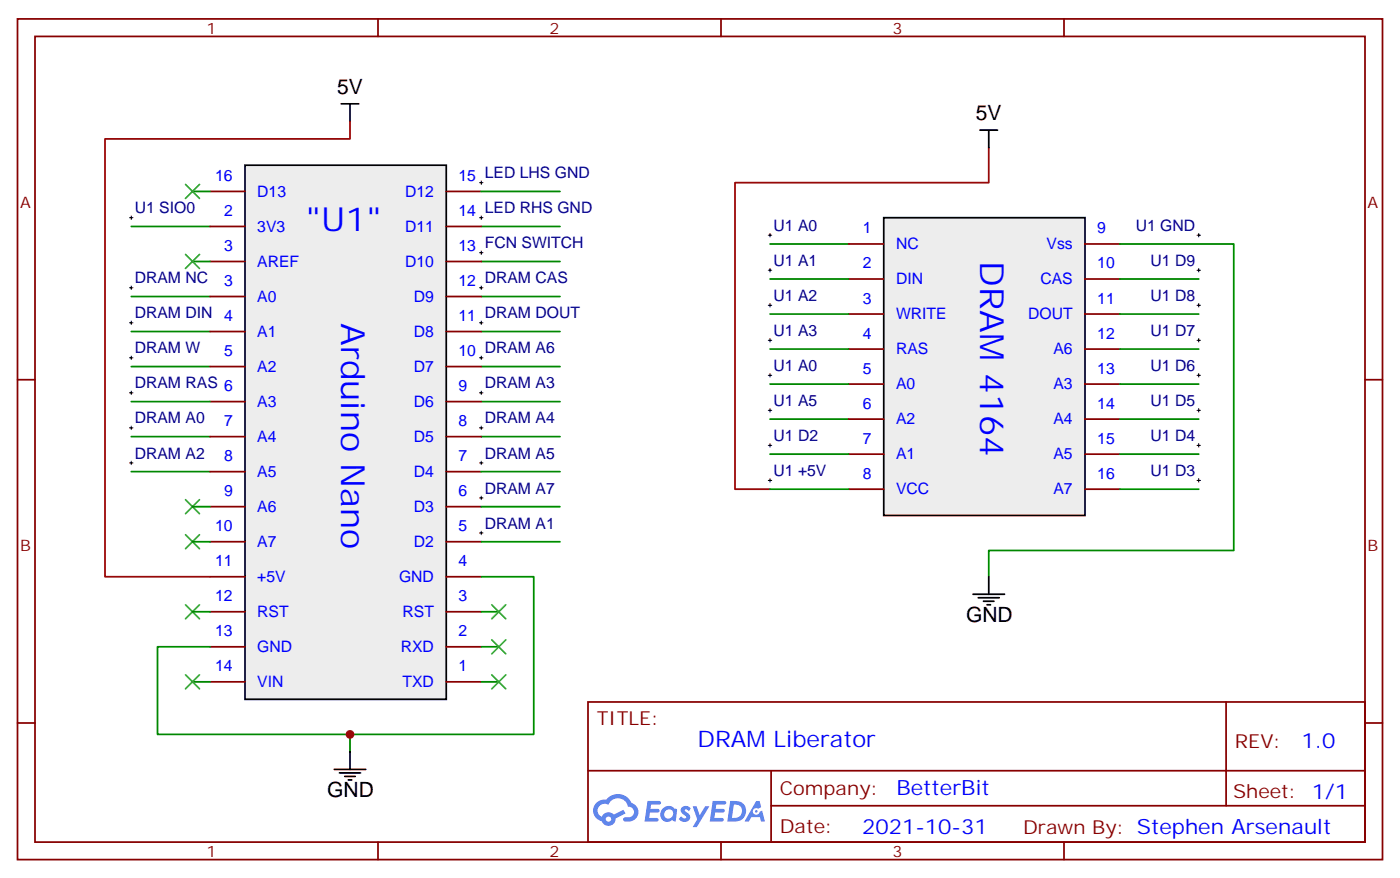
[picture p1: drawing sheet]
<svg xmlns="http://www.w3.org/2000/svg" width="282mm" height="177mm" viewBox="0 0 282 177" stroke-linecap="round" stroke-linejoin="round" font-family="sans-serif">
<g fill="#ededed" stroke="#000" stroke-width=".35">
<path d="M49.4 33.3h40.6v107.6h-40.6z"/>
<path d="M178.2 43.9h40.5v59.9h-40.5z"/>
</g>
<g fill="none" stroke="#870000" stroke-width=".35">
<path d="M3.5 3.8h275.2v169.3h-275.2zM7.1 7.3h268.1v162.3h-268.1zM76.2 3.8v3.5M145.3 3.8v3.5M214.5 3.8v3.5M3.5 76.5h3.6M275.2 76.5h3.5M3.5 145.6h3.6M118.5 141.4h156.7v28.2h-156.7zM118.6 155.2h156.4M155.4 155.2v14.2M247.2 141.4v20.9"/>
<path d="M275.2 145.6h3.5M76.2 169.6v3.5M145.3 169.6v3.5M155.4 162.3h119.6M214.5 169.6v3.5"/>
</g>
<g fill="#5487ff">
<path d="M137.5 162.6a1.22 1.22 0 0 1 1.7 .2l-.3 .6a.47 .47 0 0 0-.4-.4 .47 .47 0 0 0-.5 .2l.1 .1a1.55 1.55 0 0 1 1 1.5 1.34 1.34 0 0 1-2.3 .2l.5-.6 .7 .5a.29 .29 0 0 0 .4-.3 .29 .29 0 0 0-.3-.3 1.04 1.04 0 0 1-.6-1.7z"/>
<path d="M130.5 161.3h2.1a.43 .43 0 0 1 .5 .1 .43 .43 0 0 1 .1 .5l-.3 .2h-1.6l-.2 .8h1.6a.37 .37 0 0 1 .3 .4 .37 .37 0 0 1-.4 .4h-1.6l-.1 1.1h1.2a.43 .43 0 0 1 .5 0 .43 .43 0 0 1 .1 .5l-.3 .2h-2.5z"/>
<path d="M143.7 161.3h2.1a.43 .43 0 0 1 .5 .1 .43 .43 0 0 1 .1 .5l-.4 .2h-1.6l-.1 .8h1.5a.37 .37 0 0 1 .3 .4 .37 .37 0 0 1-.4 .4l-1.5-.1-.2 1.2 1.3-.1a.43 .43 0 0 1 .5 .1 .43 .43 0 0 1 .1 .5l-.4 .2h-2.4z"/>
<path d="M152.4 161.3h.7l.3 1.3-.6 .3a.69 .69 0 0 0-1 .3 .69 .69 0 0 0 .5 .9 .69 .69 0 0 0 .8-.6l.5-.2 .6 2.2h-.8l-.2-.9h-1.7l-.5 .9h-.9z"/>
<path d="M139.6 162.4h.8l.6 1.8 1.1-1.8h.9l-2.5 4.2h-.9l.9-1.5z"/>
<path d="M147.2 161.3l-.6 4.2h1.4a2.11 2.11 0 0 0 2.4-2.1 2.11 2.11 0 0 0-2.5-2.1zM147.9 162.1a1.39 1.39 0 0 1 1.7 1.4 1.39 1.39 0 0 1-1.8 1.3h-.3z"/>
<path d="M133.5 162.9a1.47 1.47 0 0 0-.1 2.1 1.47 1.47 0 0 0 2.1 .1l.7 .4 .3-2.3-.2-.3h-.4a1.49 1.49 0 0 0-2.4 0zM134.2 163.3a.91 .91 0 0 1 1.5 .4 .91 .91 0 0 1-1 1.2 .87 .87 0 0 1-.8-.6 .87 .87 0 0 1 .3-1z"/>
<path d="M120.2 161.7a2.18 2.18 0 0 0 1.1 3.7 1.44 1.44 0 0 0 1.6 .9 1.44 1.44 0 0 0 1.2-1.4l2-1.1-.4-.7-2 1a1.47 1.47 0 0 0-2.4 .4 1.39 1.39 0 0 1-.6-1.9 1.39 1.39 0 0 1 2-.5 2.08 2.08 0 0 1 2.1-1.3 2.08 2.08 0 0 1 1.8 1.7 1.07 1.07 0 0 1 1.2 1 1.07 1.07 0 0 1-1 1.1h-.7a.43 .43 0 0 0-.5 .4 .43 .43 0 0 0 .4 .5 2 2 0 0 0 2.4-1 2 2 0 0 0-.6-2.6l-.5-.2a2.98 2.98 0 0 0-5.1-.6l-1 .1zM122.1 165a.55 .55 0 0 1 1.1 0 .55 .55 0 0 1-1.1 0z"/>
<circle cx="152.5" cy="163.4" r=".26"/>
</g>
<g fill="none" stroke="#008700" stroke-width=".35">
<path d="M38.8 38.6h3.5M97 38.6h15.9M26.5 59.7h15.8M26.5 45.6h15.8M38.8 52.7h3.5M97 59.7h15.9M97 52.7h15.9M97 45.6h15.9M155.2 49.1h15.9M155.2 56.2h15.9M225.8 49.1h22.9v61.8h-49.4v5.3M225.8 56.2h15.9"/>
<path d="M26.5 66.8h15.8M26.5 73.8h15.8M97 73.8h15.9M97 66.8h15.9M155.2 77.4h15.9M155.2 70.3h15.9M155.2 63.3h15.9M225.8 77.4h15.9M225.8 70.3h15.9M225.8 63.3h15.9M26.5 87.9h15.8M26.5 80.9h15.8"/>
<path d="M26.5 95h15.8M97 87.9h15.9M97 80.9h15.9M97 95h15.9M155.2 84.4h15.9M155.2 98.5h15.9M155.2 91.5h15.9M225.8 84.4h15.9M225.8 98.5h15.9M225.8 91.5h15.9M38.8 102.1h3.5M38.8 109.1h3.5"/>
<path d="M97 116.2h10.6v31.7h-37M97 102.1h15.9M97 109.1h15.9M38.8 123.2h3.5M38.8 137.3h3.5M42.3 130.3h-10.6v17.6h38.9v3.5M97 123.2h3.5M97 137.3h3.5M97 130.3h3.5"/>
</g>
<g fill="none" stroke="#870000" stroke-width=".35">
<path d="M42.3 38.6h7.1M90 38.6h7M42.3 45.6h7.1M42.3 52.7h7.1M42.3 59.7h7.1M90 45.6h7M90 52.7h7M90 59.7h7M171.1 49.1h7.1M171.1 56.2h7.1M218.7 49.1h7.1M218.7 56.2h7.1"/>
<path d="M42.3 66.8h7.1M42.3 73.8h7.1M90 66.8h7M90 73.8h7M171.1 63.3h7.1M171.1 70.3h7.1M171.1 77.4h7.1M218.7 63.3h7.1M218.7 70.3h7.1M218.7 77.4h7.1M42.3 80.9h7.1M42.3 87.9h7.1"/>
<path d="M42.3 95h7.1M90 80.9h7M90 87.9h7M90 95h7M171.1 84.4h7.1M171.1 91.5h7.1M171.1 98.5h7.1M218.7 84.4h7.1M218.7 91.5h7.1M218.7 98.5h7.1M42.3 102.1h7.1M42.3 109.1h7.1"/>
<path d="M42.3 116.2h7.1M90 102.1h7M90 109.1h7M90 116.2h7M42.3 123.2h7.1M42.3 130.3h7.1M42.3 137.3h7.1M90 123.2h7M90 130.3h7M90 137.3h7"/>
</g>
<path d="M70.6 24.4v3.6h-49.4v88.2h21.1M199.3 29.7v7.1h-51.1v61.7h7" fill="none" stroke="#900" stroke-width=".35"/>
<g fill="none" stroke="#000" stroke-width=".35">
<path d="M68.8 20.9h3.5M70.6 20.9v3.5M197.6 26.2h3.5M199.3 26.2v3.5M196.1 119.7h6.4M199.3 116.2v3.5M197.2 120.4h4.2M198.3 121.1h2.1M199 121.8h.7M67.4 155h6.3M68.4 155.7h4.3M69.5 156.4h2.1"/>
<path d="M70.2 157.1h.7M70.6 151.4v3.6"/>
</g>
<g fill="none" stroke="#000" stroke-width=".2">
<path d="M96.7 36.8h.7M97 36.4v.7M26.1 58h.7M26.1 43.9h.7M26.5 43.5v.7M26.5 57.6v.7M96.7 58h.7M96.7 50.9h.7M96.7 43.9h.7M97 43.5v.7M97 50.6v.7M97 57.6v.7"/>
<path d="M154.9 47.4h.7M154.9 54.4h.7M155.2 47v.7M155.2 54.1v.7M241.3 47.4h.7M241.3 54.4h.7M241.7 47v.7M241.7 54.1v.7M26.1 79.1h.7M26.1 65h.7M26.1 72.1h.7M26.5 64.7v.7"/>
<path d="M26.5 71.7v.7M26.5 78.8v.7M96.7 79.1h.7M96.7 65h.7M96.7 72.1h.7M97 64.7v.7M97 71.7v.7M97 78.8v.7M154.9 61.5h.7M154.9 68.5h.7M154.9 75.6h.7M155.2 61.1v.7"/>
<path d="M155.2 68.2v.7M155.2 75.2v.8M241.3 61.5h.7M241.3 68.5h.7M241.3 75.6h.7M241.7 61.1v.7M241.7 68.2v.7M241.7 75.2v.8M26.1 86.2h.7M26.1 93.2h.7M26.5 85.8v.7M26.5 92.9v.7"/>
<path d="M96.7 86.2h.7M96.7 93.2h.7M97 85.8v.7M97 92.9v.7M97 99.9v.7M154.9 82.7h.7M154.9 89.7h.7M154.9 96.8h.7M155.2 82.3v.7M155.2 89.4v.7M155.2 96.4v.7M241.3 82.7h.7"/>
<path d="M241.3 89.7h.7M241.3 96.8h.7M241.7 82.3v.7M241.7 89.4v.7M241.7 96.4v.7M96.7 100.3h.7M96.7 107.4h.7M97 107v.7"/>
</g>
<g fill="none" stroke="#3c3" stroke-width=".35">
<path d="M37.4 37.1l2.8 2.9M40.2 37.1l-2.8 2.9M37.4 51.3l2.8 2.8M40.2 51.3l-2.8 2.8M37.4 100.6l2.8 2.9M37.4 107.7l2.8 2.8M40.2 100.6l-2.8 2.9M40.2 107.7l-2.8 2.8M37.4 121.8l2.8 2.8M37.4 135.9l2.8 2.8M40.2 121.8l-2.8 2.8M40.2 135.9l-2.8 2.8"/>
<path d="M99.1 121.8l2.9 2.8M99.1 128.9l2.9 2.8M99.1 135.9l2.9 2.8M102 121.8l-2.9 2.8M102 128.9l-2.9 2.8M102 135.9l-2.9 2.8"/>
</g>
<circle cx="70.6" cy="147.9" r=".88" fill="#c00"/>
<g font-size="6.7" fill="#00f">
<text x="61.7" y="46.4">&quot;U1&quot;</text>
<text x="197.6" y="52.7" transform="rotate(90 197.6 52.7)">DRAM 4164</text>
<text x="68.8" y="65" transform="rotate(90 68.8 65)">Arduino Nano</text>
</g>
<text font-size="4.6" fill="#00f" x="140.6" y="150.4">DRAM Liberator</text>
<g font-size="4.2">
<text x="68" y="18.9">5V</text>
<text x="196.7" y="24.2">5V</text>
<text x="194.7" y="125.3">GND</text>
<text x="66" y="160.6">GND</text>
</g>
<g font-size="4.2" fill="#00f">
<text x="262.3" y="150.7">1.0</text>
<text x="180.7" y="160.2">BetterBit</text>
<text x="173.8" y="168">2021-10-31</text>
</g>
<g font-size="3.9" fill="#800">
<text x="120.3" y="146">TITLE:</text>
<text x="248.9" y="150.7">REV:</text>
<text x="157.2" y="160.2">Company:</text>
<text x="248.6" y="160.8">Sheet: 1/1</text>
<text x="157.2" y="167.9">Date:</text>
<text x="206.2" y="167.9">Drawn By: Stephen Arsenault</text>
</g>
<g font-size="3.2" fill="#800">
<text x="41.6" y="6.8">1</text>
<text x="110.8" y="6.8">2</text>
<text x="179.9" y="6.8">3</text>
<text x="4.1" y="41.9">A</text>
<text x="275.7" y="41.9">A</text>
<text x="4.1" y="111.1">B</text>
<text x="275.7" y="111.1">B</text>
<text x="41.6" y="172.6">1</text>
<text x="110.8" y="172.6">2</text>
<text x="179.9" y="172.6">3</text>
</g>
<g font-size="3.2" fill="#00f">
<text x="43.4" y="36.4">16</text>
<text x="51.9" y="39.6">D13</text>
<text x="81.7" y="39.6">D12</text>
<text x="92.4" y="36.4">15 LED LHS GND</text>
<text x="45.2" y="43.5">2</text>
<text x="51.9" y="46.7">3V3</text>
<text x="81.7" y="46.7">D11</text>
<text x="92.4" y="43.5">14 LED RHS GND</text>
<text x="173.9" y="47">1</text>
<text x="221.2" y="47">9</text>
<text x="45.2" y="50.6">3</text>
<text x="51.9" y="53.7">AREF</text>
<text x="81.7" y="53.7">D10</text>
<text x="92.4" y="50.6">13 FCN SWITCH</text>
<text x="180.6" y="50.2">NC</text>
<text x="211" y="50.2">Vss</text>
<text x="45.2" y="57.6">3</text>
<text x="92.4" y="57.6">12 DRAM CAS</text>
<text x="173.9" y="54.1">2</text>
<text x="180.6" y="57.3">DIN</text>
<text x="209.7" y="57.3">CAS</text>
<text x="221.2" y="54.1">10</text>
<text x="45.2" y="64.7">4</text>
<text x="51.9" y="60.8">A0</text>
<text x="83.4" y="60.8">D9</text>
<text x="92.4" y="64.7">11 DRAM DOUT</text>
<text x="173.9" y="61.1">3</text>
<text x="180.6" y="64.3">WRITE</text>
<text x="207.3" y="64.3">DOUT</text>
<text x="221.2" y="61.1">11</text>
<text x="45.2" y="71.7">5</text>
<text x="51.9" y="67.8">A1</text>
<text x="83.4" y="67.8">D8</text>
<text x="92.4" y="71.7">10 DRAM A6</text>
<text x="173.9" y="68.2">4</text>
<text x="180.6" y="71.4">RAS</text>
<text x="212.4" y="71.4">A6</text>
<text x="221.2" y="68.2">12</text>
<text x="51.9" y="74.9">A2</text>
<text x="83.4" y="74.9">D7</text>
<text x="173.9" y="75.2">5</text>
<text x="221.2" y="75.2">13</text>
<text x="51.9" y="82">A3</text>
<text x="83.4" y="82">D6</text>
<text x="92.4" y="78.8">9</text>
<text x="173.9" y="82.3">6</text>
<text x="180.6" y="78.4">A0</text>
<text x="212.4" y="78.4">A3</text>
<text x="221.2" y="82.3">14</text>
<text x="45.2" y="85.8">7</text>
<text x="51.9" y="89">A4</text>
<text x="83.4" y="89">D5</text>
<text x="92.4" y="85.8">8</text>
<text x="173.9" y="89.4">7</text>
<text x="180.6" y="85.5">A2</text>
<text x="212.4" y="85.5">A4</text>
<text x="221.2" y="89.4">15</text>
<text x="45.2" y="92.9">8</text>
<text x="92.4" y="92.9">7</text>
<text x="180.6" y="92.5">A1</text>
<text x="212.4" y="92.5">A5</text>
<text x="45.2" y="99.9">9</text>
<text x="51.9" y="96.1">A5</text>
<text x="83.4" y="96.1">D4</text>
<text x="92.4" y="99.9">6</text>
<text x="173.9" y="96.4">8</text>
<text x="180.6" y="99.6">VCC</text>
<text x="212.4" y="99.6">A7</text>
<text x="221.2" y="96.4">16</text>
<text x="43.4" y="107">10</text>
<text x="51.9" y="103.1">A6</text>
<text x="83.4" y="103.1">D3</text>
<text x="92.4" y="107">5</text>
<text x="51.9" y="110.2">A7</text>
<text x="83.4" y="110.2">D2</text>
<text x="43.4" y="114.1">11</text>
<text x="51.9" y="117.2">+5V</text>
<text x="80.4" y="117.2">GND</text>
<text x="92.4" y="114.1">4</text>
<text x="43.4" y="121.1">12</text>
<text x="51.9" y="124.3">RST</text>
<text x="81.1" y="124.3">RST</text>
<text x="92.4" y="121.1">3</text>
<text x="43.4" y="128.2">13</text>
<text x="51.9" y="131.3">GND</text>
<text x="80.8" y="131.3">RXD</text>
<text x="92.4" y="128.2">2</text>
<text x="43.4" y="135.2">14</text>
<text x="92.4" y="135.2">1</text>
<text x="51.9" y="138.4">VIN</text>
<text x="81.1" y="138.4">TXD</text>
</g>
<g font-size="3.2" fill="#009">
<text x="27.2" y="43">U1 SIO0</text>
<text x="155.9" y="46.5">U1 A0</text>
<text x="229" y="46.5">U1 GND</text>
<text x="155.9" y="53.6">U1 A1</text>
<text x="231.9" y="53.6">U1 D9</text>
<text x="27.2" y="57.1">DRAM NC</text>
<text x="27.2" y="64.1">DRAM DIN</text>
<text x="155.9" y="60.6">U1 A2</text>
<text x="231.9" y="60.6">U1 D8</text>
<text x="27.2" y="71.2">DRAM W</text>
<text x="155.9" y="67.7">U1 A3</text>
<text x="231.9" y="67.7">U1 D7</text>
<text x="155.9" y="74.7">U1 A0</text>
<text x="231.9" y="74.7">U1 D6</text>
<text x="27.2" y="78.2">DRAM RAS 6</text>
<text x="97.7" y="78.2">DRAM A3</text>
<text x="155.9" y="81.8">U1 A5</text>
<text x="231.9" y="81.8">U1 D5</text>
<text x="27.2" y="85.3">DRAM A0</text>
<text x="97.7" y="85.3">DRAM A4</text>
<text x="155.9" y="88.8">U1 D2</text>
<text x="231.9" y="88.8">U1 D4</text>
<text x="27.2" y="92.4">DRAM A2</text>
<text x="97.7" y="92.4">DRAM A5</text>
<text x="155.9" y="95.9">U1 +5V</text>
<text x="231.9" y="95.9">U1 D3</text>
<text x="97.7" y="99.4">DRAM A7</text>
<text x="97.7" y="106.5">DRAM A1</text>
</g>
</svg>
